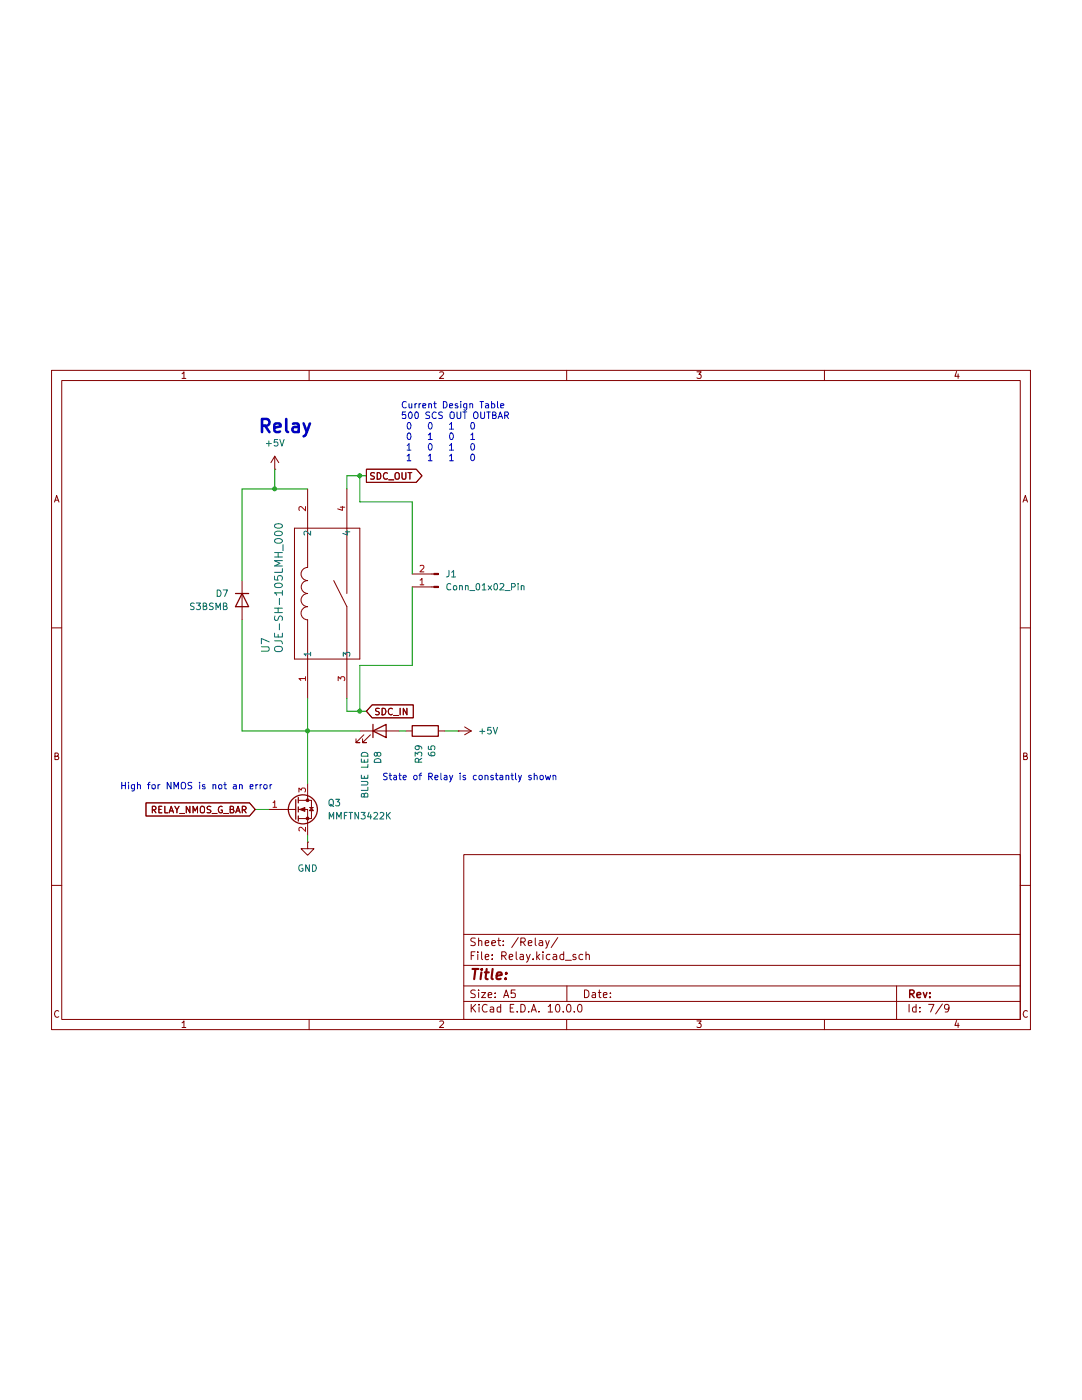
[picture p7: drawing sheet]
(kicad_sch
 (version 20260306)
 (generator "eeschema")
 (generator_version "10.0")
 (paper "A5")
 (lib_symbols
  (symbol "Connector:Conn_01x02_Pin"
   (pin_names
    (offset 1.016) (hide yes)) (exclude_from_sim no) (in_bom yes) (on_board yes)
   (in_pos_files yes)
   (duplicate_pin_numbers_are_jumpers no)
   (property "Reference" "J" (at 0 2.54 0) (show_name no) (do_not_autoplace no) (effects (font (size 1.27 1.27))))
   (property "Value" "Conn_01x02_Pin" (at 0 -5.08 0) (show_name no) (do_not_autoplace no) (effects (font (size 1.27 1.27))))
   (property "Footprint" "" (at 0 0 0) (show_name no) (do_not_autoplace no) (hide yes) (effects (font (size 1.27 1.27))))
   (property "Datasheet" "" (at 0 0 0) (show_name no) (do_not_autoplace no) (hide yes) (effects (font (size 1.27 1.27))))
   (property "Description" "Generic connector, single row, 01x02, script generated" (at 0 0 0) (show_name no) (do_not_autoplace no) (hide yes) (effects (font (size 1.27 1.27))))
   (property "ki_locked" "" (at 0 0 0) (show_name no) (do_not_autoplace no) (effects (font (size 1.27 1.27))))
   (symbol "Conn_01x02_Pin_1_1"
    (rectangle (start 0.8636 0.127) (end 0 -0.127) (stroke (width 0.1524) (type default)) (fill (type outline)))
    (rectangle (start 0.8636 -2.413) (end 0 -2.667) (stroke (width 0.1524) (type default)) (fill (type outline)))
    (polyline (pts (xy 1.27 0) (xy 0.8636 0)) (stroke (width 0.1524) (type default)) (fill (type none)))
    (polyline (pts (xy 1.27 -2.54) (xy 0.8636 -2.54)) (stroke (width 0.1524) (type default)) (fill (type none)))
    (pin passive line (at 5.08 0 180) (length 3.81) (name "Pin_1" (effects (font (size 1.27 1.27)))) (number "1" (effects (font (size 1.27 1.27)))))
    (pin passive line (at 5.08 -2.54 180) (length 3.81) (name "Pin_2" (effects (font (size 1.27 1.27)))) (number "2" (effects (font (size 1.27 1.27))))))
   (embedded_fonts no))
  (symbol "Device:D"
   (pin_numbers (hide yes))
   (pin_names
    (offset 1.016) (hide yes)) (exclude_from_sim no) (in_bom yes) (on_board yes)
   (in_pos_files yes)
   (duplicate_pin_numbers_are_jumpers no)
   (property "Reference" "D" (at 0 2.54 0) (show_name no) (do_not_autoplace no) (effects (font (size 1.27 1.27))))
   (property "Value" "D" (at 0 -2.54 0) (show_name no) (do_not_autoplace no) (effects (font (size 1.27 1.27))))
   (property "Footprint" "" (at 0 0 0) (show_name no) (do_not_autoplace no) (hide yes) (effects (font (size 1.27 1.27))))
   (property "Datasheet" "" (at 0 0 0) (show_name no) (do_not_autoplace no) (hide yes) (effects (font (size 1.27 1.27))))
   (property "Description" "Diode" (at 0 0 0) (show_name no) (do_not_autoplace no) (hide yes) (effects (font (size 1.27 1.27))))
   (property "Sim.Device" "D" (at 0 0 0) (show_name no) (do_not_autoplace no) (hide yes) (effects (font (size 1.27 1.27))))
   (property "Sim.Pins" "1=K 2=A" (at 0 0 0) (show_name no) (do_not_autoplace no) (hide yes) (effects (font (size 1.27 1.27))))
   (symbol "D_0_1"
    (polyline (pts (xy -1.27 1.27) (xy -1.27 -1.27)) (stroke (width 0.254) (type default)) (fill (type none)))
    (polyline (pts (xy 1.27 1.27) (xy 1.27 -1.27) (xy -1.27 0) (xy 1.27 1.27)) (stroke (width 0.254) (type default)) (fill (type none)))
    (polyline (pts (xy 1.27 0) (xy -1.27 0)) (stroke (width 0) (type default)) (fill (type none))))
   (symbol "D_1_1"
    (pin passive line (at -3.81 0 0) (length 2.54) (name "K" (effects (font (size 1.27 1.27)))) (number "1" (effects (font (size 1.27 1.27)))))
    (pin passive line (at 3.81 0 180) (length 2.54) (name "A" (effects (font (size 1.27 1.27)))) (number "2" (effects (font (size 1.27 1.27))))))
   (embedded_fonts no))
  (symbol "Device:LED"
   (pin_numbers (hide yes))
   (pin_names
    (offset 1.016) (hide yes)) (exclude_from_sim no) (in_bom yes) (on_board yes)
   (in_pos_files yes)
   (duplicate_pin_numbers_are_jumpers no)
   (property "Reference" "D" (at 0 2.54 0) (show_name no) (do_not_autoplace no) (effects (font (size 1.27 1.27))))
   (property "Value" "LED" (at 0 -2.54 0) (show_name no) (do_not_autoplace no) (effects (font (size 1.27 1.27))))
   (property "Footprint" "" (at 0 0 0) (show_name no) (do_not_autoplace no) (hide yes) (effects (font (size 1.27 1.27))))
   (property "Datasheet" "" (at 0 0 0) (show_name no) (do_not_autoplace no) (hide yes) (effects (font (size 1.27 1.27))))
   (property "Description" "Light emitting diode" (at 0 0 0) (show_name no) (do_not_autoplace no) (hide yes) (effects (font (size 1.27 1.27))))
   (property "Sim.Pins" "1=K 2=A" (at 0 0 0) (show_name no) (do_not_autoplace no) (hide yes) (effects (font (size 1.27 1.27))))
   (symbol "LED_0_1"
    (polyline (pts (xy -3.048 -0.762) (xy -4.572 -2.286) (xy -3.81 -2.286) (xy -4.572 -2.286) (xy -4.572 -1.524)) (stroke (width 0) (type default)) (fill (type none)))
    (polyline (pts (xy -1.778 -0.762) (xy -3.302 -2.286) (xy -2.54 -2.286) (xy -3.302 -2.286) (xy -3.302 -1.524)) (stroke (width 0) (type default)) (fill (type none)))
    (polyline (pts (xy -1.27 0) (xy 1.27 0)) (stroke (width 0) (type default)) (fill (type none)))
    (polyline (pts (xy -1.27 -1.27) (xy -1.27 1.27)) (stroke (width 0.254) (type default)) (fill (type none)))
    (polyline (pts (xy 1.27 -1.27) (xy 1.27 1.27) (xy -1.27 0) (xy 1.27 -1.27)) (stroke (width 0.254) (type default)) (fill (type none))))
   (symbol "LED_1_1"
    (pin passive line (at -3.81 0 0) (length 2.54) (name "K" (effects (font (size 1.27 1.27)))) (number "1" (effects (font (size 1.27 1.27)))))
    (pin passive line (at 3.81 0 180) (length 2.54) (name "A" (effects (font (size 1.27 1.27)))) (number "2" (effects (font (size 1.27 1.27))))))
   (embedded_fonts no))
  (symbol "Device:R"
   (pin_numbers (hide yes))
   (pin_names
    (offset 0)) (exclude_from_sim no) (in_bom yes) (on_board yes)
   (in_pos_files yes)
   (duplicate_pin_numbers_are_jumpers no)
   (property "Reference" "R" (at 2.032 0 90) (show_name no) (do_not_autoplace no) (effects (font (size 1.27 1.27))))
   (property "Value" "R" (at 0 0 90) (show_name no) (do_not_autoplace no) (effects (font (size 1.27 1.27))))
   (property "Footprint" "" (at -1.778 0 90) (show_name no) (do_not_autoplace no) (hide yes) (effects (font (size 1.27 1.27))))
   (property "Datasheet" "" (at 0 0 0) (show_name no) (do_not_autoplace no) (hide yes) (effects (font (size 1.27 1.27))))
   (property "Description" "Resistor" (at 0 0 0) (show_name no) (do_not_autoplace no) (hide yes) (effects (font (size 1.27 1.27))))
   (symbol "R_0_1"
    (rectangle (start -1.016 -2.54) (end 1.016 2.54) (stroke (width 0.254) (type default)) (fill (type none))))
   (symbol "R_1_1"
    (pin passive line (at 0 3.81 270) (length 1.27) (name "" (effects (font (size 1.27 1.27)))) (number "1" (effects (font (size 1.27 1.27)))))
    (pin passive line (at 0 -3.81 90) (length 1.27) (name "" (effects (font (size 1.27 1.27)))) (number "2" (effects (font (size 1.27 1.27))))))
   (embedded_fonts no))
  (symbol "OJE-SH-105LMH,000:OJE-SH-105LMH_000"
   (pin_names
    (offset 0.254)) (exclude_from_sim no) (in_bom yes) (on_board yes)
   (in_pos_files yes)
   (duplicate_pin_numbers_are_jumpers no)
   (property "Reference" "U" (at 20.32 7.62 0) (show_name no) (do_not_autoplace no) (effects (font (size 1.524 1.524))))
   (property "Value" "OJE-SH-105LMH_000" (at 20.32 5.08 0) (show_name no) (do_not_autoplace no) (effects (font (size 1.524 1.524))))
   (property "Footprint" "OJE-SH-105LMH,000:RELAY4_OJE-SH-105LMH_000_TEC" (at 0 0 0) (show_name no) (do_not_autoplace no) (hide yes) (effects (font (size 1.27 1.27)
    (italic yes))))
   (property "Datasheet" "https://www.te.com/commerce/DocumentDelivery/DDEController?Action=srchrtrv&DocNm=108-79047&DocType=Specification+Or+Standard&DocLang=Japanese&PartCntxt=1461403-3&DocFormat=pdf" (at 0 0 0) (show_name no) (do_not_autoplace no) (hide yes) (effects (font (size 1.27 1.27)
    (italic yes))))
   (property "Description" "" (at 0 0 0) (show_name no) (do_not_autoplace no) (hide yes) (effects (font (size 1.27 1.27))))
   (symbol "OJE-SH-105LMH_000_0_1"
    (polyline (pts (xy 7.62 2.54) (xy 7.62 -10.16)) (stroke (width 0.127) (type default)) (fill (type none)))
    (polyline (pts (xy 7.62 0) (xy 15.24 0)) (stroke (width 0.127) (type default)) (fill (type none)))
    (polyline (pts (xy 7.62 -7.62) (xy 17.78 -7.62)) (stroke (width 0.127) (type default)) (fill (type none)))
    (polyline (pts (xy 7.62 -10.16) (xy 33.02 -10.16)) (stroke (width 0.127) (type default)) (fill (type none)))
    (arc (start 15.24 0) (mid 16.51 1.2645) (end 17.78 0) (stroke (width 0.127) (type default)) (fill (type none)))
    (polyline (pts (xy 17.78 -7.62) (xy 22.86 -5.08)) (stroke (width 0.127) (type default)) (fill (type none)))
    (arc (start 17.78 0) (mid 19.05 1.2645) (end 20.32 0) (stroke (width 0.127) (type default)) (fill (type none)))
    (polyline (pts (xy 20.32 -7.62) (xy 33.02 -7.62)) (stroke (width 0.127) (type default)) (fill (type none)))
    (arc (start 20.32 0) (mid 21.59 1.2645) (end 22.86 0) (stroke (width 0.127) (type default)) (fill (type none)))
    (arc (start 22.86 0) (mid 24.13 1.2645) (end 25.4 0) (stroke (width 0.127) (type default)) (fill (type none)))
    (polyline (pts (xy 25.4 0) (xy 33.02 0)) (stroke (width 0.127) (type default)) (fill (type none)))
    (polyline (pts (xy 33.02 2.54) (xy 7.62 2.54)) (stroke (width 0.127) (type default)) (fill (type none)))
    (polyline (pts (xy 33.02 -10.16) (xy 33.02 2.54)) (stroke (width 0.127) (type default)) (fill (type none))))
   (symbol "OJE-SH-105LMH_000_1_1"
    (pin input line (at 0 0 0) (length 7.62) (name "1" (effects (font (size 1.27 1.27)))) (number "1" (effects (font (size 1.27 1.27)))))
    (pin input line (at 40.64 0 180) (length 7.62) (name "2" (effects (font (size 1.27 1.27)))) (number "2" (effects (font (size 1.27 1.27)))))
    (pin input line (at 0 -7.62 0) (length 7.62) (name "3" (effects (font (size 1.27 1.27)))) (number "3" (effects (font (size 1.27 1.27)))))
    (pin input line (at 40.64 -7.62 180) (length 7.62) (name "4" (effects (font (size 1.27 1.27)))) (number "4" (effects (font (size 1.27 1.27))))))
   (embedded_fonts no))
  (symbol "Transistor_FET:Q_NMOS_GSD"
   (pin_names
    (offset 0) (hide yes)) (exclude_from_sim no) (in_bom yes) (on_board yes)
   (in_pos_files yes)
   (duplicate_pin_numbers_are_jumpers no)
   (property "Reference" "Q" (at 5.08 1.905 0) (show_name no) (do_not_autoplace no) (effects (font (size 1.27 1.27)) (justify left)))
   (property "Value" "Q_NMOS_GSD" (at 5.08 0 0) (show_name no) (do_not_autoplace no) (effects (font (size 1.27 1.27)) (justify left)))
   (property "Footprint" "" (at 5.08 2.54 0) (show_name no) (do_not_autoplace no) (hide yes) (effects (font (size 1.27 1.27))))
   (property "Datasheet" "" (at 0 0 0) (show_name no) (do_not_autoplace no) (hide yes) (effects (font (size 1.27 1.27))))
   (property "Description" "N-MOSFET transistor, gate/source/drain" (at 0 0 0) (show_name no) (do_not_autoplace no) (hide yes) (effects (font (size 1.27 1.27))))
   (symbol "Q_NMOS_GSD_0_1"
    (polyline (pts (xy 0.254 1.905) (xy 0.254 -1.905)) (stroke (width 0.254) (type default)) (fill (type none)))
    (polyline (pts (xy 0.254 0) (xy -2.54 0)) (stroke (width 0) (type default)) (fill (type none)))
    (polyline (pts (xy 0.762 2.286) (xy 0.762 1.27)) (stroke (width 0.254) (type default)) (fill (type none)))
    (polyline (pts (xy 0.762 0.508) (xy 0.762 -0.508)) (stroke (width 0.254) (type default)) (fill (type none)))
    (polyline (pts (xy 0.762 -1.27) (xy 0.762 -2.286)) (stroke (width 0.254) (type default)) (fill (type none)))
    (polyline (pts (xy 0.762 -1.778) (xy 3.302 -1.778) (xy 3.302 1.778) (xy 0.762 1.778)) (stroke (width 0) (type default)) (fill (type none)))
    (polyline (pts (xy 1.016 0) (xy 2.032 0.381) (xy 2.032 -0.381) (xy 1.016 0)) (stroke (width 0) (type default)) (fill (type outline)))
    (circle (center 1.651 0) (radius 2.794) (stroke (width 0.254) (type default)) (fill (type none)))
    (polyline (pts (xy 2.54 2.54) (xy 2.54 1.778)) (stroke (width 0) (type default)) (fill (type none)))
    (circle (center 2.54 1.778) (radius 0.254) (stroke (width 0) (type default)) (fill (type outline)))
    (circle (center 2.54 -1.778) (radius 0.254) (stroke (width 0) (type default)) (fill (type outline)))
    (polyline (pts (xy 2.54 -2.54) (xy 2.54 0) (xy 0.762 0)) (stroke (width 0) (type default)) (fill (type none)))
    (polyline (pts (xy 2.921 0.381) (xy 3.683 0.381)) (stroke (width 0) (type default)) (fill (type none)))
    (polyline (pts (xy 3.302 0.381) (xy 2.921 -0.254) (xy 3.683 -0.254) (xy 3.302 0.381)) (stroke (width 0) (type default)) (fill (type none))))
   (symbol "Q_NMOS_GSD_1_1"
    (pin input line (at -5.08 0 0) (length 2.54) (name "G" (effects (font (size 1.27 1.27)))) (number "1" (effects (font (size 1.27 1.27)))))
    (pin passive line (at 2.54 -5.08 90) (length 2.54) (name "S" (effects (font (size 1.27 1.27)))) (number "2" (effects (font (size 1.27 1.27)))))
    (pin passive line (at 2.54 5.08 270) (length 2.54) (name "D" (effects (font (size 1.27 1.27)))) (number "3" (effects (font (size 1.27 1.27))))))
   (embedded_fonts no))
  (symbol "power:+5V"
   (power global)
   (pin_numbers (hide yes))
   (pin_names
    (offset 0) (hide yes)) (exclude_from_sim no) (in_bom yes) (on_board yes)
   (in_pos_files yes)
   (duplicate_pin_numbers_are_jumpers no)
   (property "Reference" "#PWR" (at 0 -3.81 0) (show_name no) (do_not_autoplace no) (hide yes) (effects (font (size 1.27 1.27))))
   (property "Value" "+5V" (at 0 3.556 0) (show_name no) (do_not_autoplace no) (effects (font (size 1.27 1.27))))
   (property "Footprint" "" (at 0 0 0) (show_name no) (do_not_autoplace no) (hide yes) (effects (font (size 1.27 1.27))))
   (property "Datasheet" "" (at 0 0 0) (show_name no) (do_not_autoplace no) (hide yes) (effects (font (size 1.27 1.27))))
   (property "Description" "Power symbol creates a global label with name \"+5V\"" (at 0 0 0) (show_name no) (do_not_autoplace no) (hide yes) (effects (font (size 1.27 1.27))))
   (symbol "+5V_0_1"
    (polyline (pts (xy -0.762 1.27) (xy 0 2.54)) (stroke (width 0) (type default)) (fill (type none)))
    (polyline (pts (xy 0 2.54) (xy 0.762 1.27)) (stroke (width 0) (type default)) (fill (type none)))
    (polyline (pts (xy 0 0) (xy 0 2.54)) (stroke (width 0) (type default)) (fill (type none))))
   (symbol "+5V_1_1"
    (pin power_in line (at 0 0 90) (length 0) (name "" (effects (font (size 1.27 1.27)))) (number "1" (effects (font (size 1.27 1.27))))))
   (embedded_fonts no))
  (symbol "power:GND"
   (power global)
   (pin_numbers (hide yes))
   (pin_names
    (offset 0) (hide yes)) (exclude_from_sim no) (in_bom yes) (on_board yes)
   (in_pos_files yes)
   (duplicate_pin_numbers_are_jumpers no)
   (property "Reference" "#PWR" (at 0 -6.35 0) (show_name no) (do_not_autoplace no) (hide yes) (effects (font (size 1.27 1.27))))
   (property "Value" "GND" (at 0 -3.81 0) (show_name no) (do_not_autoplace no) (effects (font (size 1.27 1.27))))
   (property "Footprint" "" (at 0 0 0) (show_name no) (do_not_autoplace no) (hide yes) (effects (font (size 1.27 1.27))))
   (property "Datasheet" "" (at 0 0 0) (show_name no) (do_not_autoplace no) (hide yes) (effects (font (size 1.27 1.27))))
   (property "Description" "Power symbol creates a global label with name \"GND\" , ground" (at 0 0 0) (show_name no) (do_not_autoplace no) (hide yes) (effects (font (size 1.27 1.27))))
   (symbol "GND_0_1"
    (polyline (pts (xy 0 0) (xy 0 -1.27) (xy 1.27 -1.27) (xy 0 -2.54) (xy -1.27 -1.27) (xy 0 -1.27)) (stroke (width 0) (type default)) (fill (type none))))
   (symbol "GND_1_1"
    (pin power_in line (at 0 0 270) (length 0) (name "" (effects (font (size 1.27 1.27)))) (number "1" (effects (font (size 1.27 1.27))))))
   (embedded_fonts no)))
 (text "State of Relay is constantly shown"
  (exclude_from_sim no)
  (at 91.186 89.154 0)
  (effects (font (size 1.27 1.27))))
 (text "Current Design Table\n500 SCS OUT OUTBAR\n 0   0   1   0 \n 0   1   0   1 \n 1   0   1   0 \n 1   1   1   0"
  (exclude_from_sim no)
  (at 77.724 22.098 0)
  (effects (font (size 1.27 1.27)) (justify left)))
 (text "Relay"
  (exclude_from_sim no)
  (at 55.372 21.082 0)
  (effects (font (size 2.54 2.54) (thickness 0.508)
    (bold yes))))
 (text "High for NMOS is not an error"
  (exclude_from_sim no)
  (at 38.1 90.932 0)
  (effects (font (size 1.27 1.27))))
 (junction
  (at 53.34 33.02)
  (diameter 0)
  (color 0 0 0 0))
 (junction
  (at 69.85 30.48)
  (diameter 0)
  (color 0 0 0 0))
 (junction
  (at 59.69 80.01)
  (diameter 0)
  (color 0 0 0 0))
 (junction
  (at 69.85 76.2)
  (diameter 0)
  (color 0 0 0 0))
 (wire
  (pts (xy 67.31 30.48) (xy 67.31 33.02))
  (stroke (width 0) (type default)))
 (wire
  (pts (xy 80.01 52.07) (xy 80.01 67.31))
  (stroke (width 0) (type default)))
 (wire
  (pts (xy 67.31 76.2) (xy 67.31 73.66))
  (stroke (width 0) (type default)))
 (wire
  (pts (xy 69.85 30.48) (xy 69.85 35.56))
  (stroke (width 0) (type default)))
 (wire
  (pts (xy 69.85 67.31) (xy 69.85 76.2))
  (stroke (width 0) (type default)))
 (wire
  (pts (xy 46.99 58.42) (xy 46.99 80.01))
  (stroke (width 0) (type default)))
 (wire
  (pts (xy 49.53 95.25) (xy 52.07 95.25))
  (stroke (width 0) (type default)))
 (wire
  (pts (xy 59.69 100.33) (xy 59.69 101.6))
  (stroke (width 0) (type default)))
 (wire
  (pts (xy 80.01 35.56) (xy 80.01 49.53))
  (stroke (width 0) (type default)))
 (wire
  (pts (xy 59.69 73.66) (xy 59.69 80.01))
  (stroke (width 0) (type default)))
 (wire
  (pts (xy 59.69 80.01) (xy 59.69 90.17))
  (stroke (width 0) (type default)))
 (wire
  (pts (xy 71.12 76.2) (xy 69.85 76.2))
  (stroke (width 0) (type default)))
 (wire
  (pts (xy 69.85 35.56) (xy 80.01 35.56))
  (stroke (width 0) (type default)))
 (wire
  (pts (xy 80.01 67.31) (xy 69.85 67.31))
  (stroke (width 0) (type default)))
 (wire
  (pts (xy 71.12 30.48) (xy 69.85 30.48))
  (stroke (width 0) (type default)))
 (wire
  (pts (xy 78.74 80.01) (xy 77.47 80.01))
  (stroke (width 0) (type default)))
 (wire
  (pts (xy 69.85 76.2) (xy 67.31 76.2))
  (stroke (width 0) (type default)))
 (wire
  (pts (xy 53.34 33.02) (xy 59.69 33.02))
  (stroke (width 0) (type default)))
 (wire
  (pts (xy 46.99 33.02) (xy 46.99 50.8))
  (stroke (width 0) (type default)))
 (wire
  (pts (xy 59.69 80.01) (xy 69.85 80.01))
  (stroke (width 0) (type default)))
 (wire
  (pts (xy 46.99 80.01) (xy 59.69 80.01))
  (stroke (width 0) (type default)))
 (wire
  (pts (xy 53.34 29.21) (xy 53.34 33.02))
  (stroke (width 0) (type default)))
 (wire
  (pts (xy 69.85 30.48) (xy 67.31 30.48))
  (stroke (width 0) (type default)))
 (wire
  (pts (xy 88.9 80.01) (xy 86.36 80.01))
  (stroke (width 0) (type default)))
 (wire
  (pts (xy 46.99 33.02) (xy 53.34 33.02))
  (stroke (width 0) (type default)))
 (global_label "SDC_IN"
  (shape input)
  (at 71.12 76.2 0)
  (fields_autoplaced yes)
  (effects (font (size 1.27 1.27)) (justify left))
  (property "Intersheetrefs" "${INTERSHEET_REFS}" (at 80.7576 76.2 0) (hide yes) (show_name no) (do_not_autoplace no) (effects (font (size 1.27 1.27)) (justify left))))
 (global_label "RELAY_NMOS_G_BAR"
  (shape input)
  (at 49.53 95.25 180)
  (fields_autoplaced yes)
  (effects (font (size 1.27 1.27)) (justify right))
  (property "Intersheetrefs" "${INTERSHEET_REFS}" (at 27.7972 95.25 0) (hide yes) (show_name no) (do_not_autoplace no) (effects (font (size 1.27 1.27)) (justify right))))
 (global_label "SDC_OUT"
  (shape output)
  (at 71.12 30.48 0)
  (fields_autoplaced yes)
  (effects (font (size 1.27 1.27)) (justify left))
  (property "Intersheetrefs" "${INTERSHEET_REFS}" (at 82.4509 30.48 0) (hide yes) (show_name no) (do_not_autoplace no) (effects (font (size 1.27 1.27)) (justify left))))
 (symbol
  (lib_id "Transistor_FET:Q_NMOS_GSD")
  (at 57.15 95.25 0)
  (unit 1)
  (body_style 1)
  (exclude_from_sim no)
  (in_bom yes)
  (on_board yes)
  (in_pos_files yes)
  (dnp no)
  (fields_autoplaced yes)
  (property "Reference" "Q3" (at 63.5 93.9799 0) (show_name no) (do_not_autoplace no) (effects (font (size 1.27 1.27)) (justify left)))
  (property "Value" "MMFTN3422K" (at 63.5 96.5199 0) (show_name no) (do_not_autoplace no) (effects (font (size 1.27 1.27)) (justify left)))
  (property "Footprint" "Package_TO_SOT_SMD:SOT-23" (at 62.23 92.71 0) (hide yes) (show_name no) (do_not_autoplace no) (effects (font (size 1.27 1.27))))
  (property "Datasheet" "" (at 57.15 95.25 0) (hide yes) (show_name no) (do_not_autoplace no) (effects (font (size 1.27 1.27))))
  (property "Description" "N-MOSFET transistor, gate/source/drain" (at 57.15 95.25 0) (hide yes) (show_name no) (do_not_autoplace no) (effects (font (size 1.27 1.27))))
  (property "Sim.Type" "" (at 57.15 95.25 0) (hide yes) (show_name no) (do_not_autoplace no) (effects (font (size 1.27 1.27))))
  (pin "1")
  (pin "3")
  (pin "2"))
 (symbol
  (lib_id "Device:D")
  (at 46.99 54.61 90)
  (mirror x)
  (unit 1)
  (body_style 1)
  (exclude_from_sim no)
  (in_bom yes)
  (on_board yes)
  (in_pos_files yes)
  (dnp no)
  (property "Reference" "D7" (at 44.45 53.3399 90) (show_name no) (do_not_autoplace no) (effects (font (size 1.27 1.27)) (justify left)))
  (property "Value" "S3BSMB" (at 44.45 55.8799 90) (show_name no) (do_not_autoplace no) (effects (font (size 1.27 1.27)) (justify left)))
  (property "Footprint" "S3BSMB:P26_DO-214AA_SMB" (at 46.99 54.61 0) (hide yes) (show_name no) (do_not_autoplace no) (effects (font (size 1.27 1.27))))
  (property "Datasheet" "" (at 46.99 54.61 0) (hide yes) (show_name no) (do_not_autoplace no) (effects (font (size 1.27 1.27))))
  (property "Description" "Diode" (at 46.99 54.61 0) (hide yes) (show_name no) (do_not_autoplace no) (effects (font (size 1.27 1.27))))
  (property "Sim.Device" "D" (at 46.99 54.61 0) (hide yes) (show_name no) (do_not_autoplace no) (effects (font (size 1.27 1.27))))
  (property "Sim.Pins" "1=K 2=A" (at 46.99 54.61 0) (hide yes) (show_name no) (do_not_autoplace no) (effects (font (size 1.27 1.27))))
  (property "Sim.Type" "" (at 46.99 54.61 90) (hide yes) (show_name no) (do_not_autoplace no) (effects (font (size 1.27 1.27))))
  (pin "2")
  (pin "1"))
 (symbol
  (lib_id "Connector:Conn_01x02_Pin")
  (at 85.09 52.07 180)
  (unit 1)
  (body_style 1)
  (exclude_from_sim no)
  (in_bom yes)
  (on_board yes)
  (in_pos_files yes)
  (dnp no)
  (fields_autoplaced yes)
  (property "Reference" "J1" (at 86.36 49.5299 0) (show_name no) (do_not_autoplace no) (effects (font (size 1.27 1.27)) (justify right)))
  (property "Value" "Conn_01x02_Pin" (at 86.36 52.0699 0) (show_name no) (do_not_autoplace no) (effects (font (size 1.27 1.27)) (justify right)))
  (property "Footprint" "Connector_PinHeader_2.54mm:PinHeader_1x02_P2.54mm_Vertical" (at 85.09 52.07 0) (hide yes) (show_name no) (do_not_autoplace no) (effects (font (size 1.27 1.27))))
  (property "Datasheet" "" (at 85.09 52.07 0) (hide yes) (show_name no) (do_not_autoplace no) (effects (font (size 1.27 1.27))))
  (property "Description" "Generic connector, single row, 01x02, script generated" (at 85.09 52.07 0) (hide yes) (show_name no) (do_not_autoplace no) (effects (font (size 1.27 1.27))))
  (property "Sim.Type" "" (at 85.09 52.07 0) (hide yes) (show_name no) (do_not_autoplace no) (effects (font (size 1.27 1.27))))
  (pin "2")
  (pin "1"))
 (symbol
  (lib_id "Device:R")
  (at 82.55 80.01 270)
  (mirror x)
  (unit 1)
  (body_style 1)
  (exclude_from_sim no)
  (in_bom yes)
  (on_board yes)
  (in_pos_files yes)
  (dnp no)
  (property "Reference" "R39" (at 81.2799 82.55 0) (show_name no) (do_not_autoplace no) (effects (font (size 1.27 1.27)) (justify right)))
  (property "Value" "65" (at 83.8199 82.55 0) (show_name no) (do_not_autoplace no) (effects (font (size 1.27 1.27)) (justify right)))
  (property "Footprint" "Resistor_SMD:R_0805_2012Metric_Pad1.20x1.40mm_HandSolder" (at 82.55 81.788 90) (hide yes) (show_name no) (do_not_autoplace no) (effects (font (size 1.27 1.27))))
  (property "Datasheet" "" (at 82.55 80.01 0) (hide yes) (show_name no) (do_not_autoplace no) (effects (font (size 1.27 1.27))))
  (property "Description" "Resistor" (at 82.55 80.01 0) (hide yes) (show_name no) (do_not_autoplace no) (effects (font (size 1.27 1.27))))
  (property "Sim.Type" "" (at 82.55 80.01 0) (hide yes) (show_name no) (do_not_autoplace no) (effects (font (size 1.27 1.27))))
  (pin "2")
  (pin "1"))
 (symbol
  (lib_id "power:+5V")
  (at 53.34 29.21 0)
  (unit 1)
  (body_style 1)
  (exclude_from_sim no)
  (in_bom yes)
  (on_board yes)
  (in_pos_files yes)
  (dnp no)
  (fields_autoplaced yes)
  (property "Reference" "#PWR068" (at 53.34 33.02 0) (hide yes) (show_name no) (do_not_autoplace no) (effects (font (size 1.27 1.27))))
  (property "Value" "+5V" (at 53.34 24.13 0) (show_name no) (do_not_autoplace no) (effects (font (size 1.27 1.27))))
  (property "Footprint" "" (at 53.34 29.21 0) (hide yes) (show_name no) (do_not_autoplace no) (effects (font (size 1.27 1.27))))
  (property "Datasheet" "" (at 53.34 29.21 0) (hide yes) (show_name no) (do_not_autoplace no) (effects (font (size 1.27 1.27))))
  (property "Description" "Power symbol creates a global label with name \"+5V\"" (at 53.34 29.21 0) (hide yes) (show_name no) (do_not_autoplace no) (effects (font (size 1.27 1.27))))
  (pin "1"))
 (symbol
  (lib_id "Device:LED")
  (at 73.66 80.01 0)
  (unit 1)
  (body_style 1)
  (exclude_from_sim no)
  (in_bom yes)
  (on_board yes)
  (in_pos_files yes)
  (dnp no)
  (property "Reference" "D8" (at 73.3426 83.82 90) (show_name no) (do_not_autoplace no) (effects (font (size 1.27 1.27)) (justify right)))
  (property "Value" "BLUE LED" (at 70.8026 83.82 90) (show_name no) (do_not_autoplace no) (effects (font (size 1.27 1.27)) (justify right)))
  (property "Footprint" "LED_SMD:LED_0805_2012Metric_Pad1.15x1.40mm_HandSolder" (at 73.66 80.01 0) (hide yes) (show_name no) (do_not_autoplace no) (effects (font (size 1.27 1.27))))
  (property "Datasheet" "" (at 73.66 80.01 0) (hide yes) (show_name no) (do_not_autoplace no) (effects (font (size 1.27 1.27))))
  (property "Description" "Light emitting diode" (at 73.66 80.01 0) (hide yes) (show_name no) (do_not_autoplace no) (effects (font (size 1.27 1.27))))
  (property "Sim.Pins" "1=K 2=A" (at 73.66 80.01 0) (hide yes) (show_name no) (do_not_autoplace no) (effects (font (size 1.27 1.27))))
  (property "Sim.Type" "" (at 73.66 80.01 90) (hide yes) (show_name no) (do_not_autoplace no) (effects (font (size 1.27 1.27))))
  (pin "1")
  (pin "2"))
 (symbol
  (lib_id "power:+5V")
  (at 88.9 80.01 270)
  (unit 1)
  (body_style 1)
  (exclude_from_sim no)
  (in_bom yes)
  (on_board yes)
  (in_pos_files yes)
  (dnp no)
  (fields_autoplaced yes)
  (property "Reference" "#PWR070" (at 85.09 80.01 0) (hide yes) (show_name no) (do_not_autoplace no) (effects (font (size 1.27 1.27))))
  (property "Value" "+5V" (at 92.71 80.0099 90) (show_name no) (do_not_autoplace no) (effects (font (size 1.27 1.27)) (justify left)))
  (property "Footprint" "" (at 88.9 80.01 0) (hide yes) (show_name no) (do_not_autoplace no) (effects (font (size 1.27 1.27))))
  (property "Datasheet" "" (at 88.9 80.01 0) (hide yes) (show_name no) (do_not_autoplace no) (effects (font (size 1.27 1.27))))
  (property "Description" "Power symbol creates a global label with name \"+5V\"" (at 88.9 80.01 0) (hide yes) (show_name no) (do_not_autoplace no) (effects (font (size 1.27 1.27))))
  (pin "1"))
 (symbol
  (lib_id "OJE-SH-105LMH,000:OJE-SH-105LMH_000")
  (at 59.69 73.66 90)
  (unit 1)
  (body_style 1)
  (exclude_from_sim no)
  (in_bom yes)
  (on_board yes)
  (in_pos_files yes)
  (dnp no)
  (property "Reference" "U7" (at 51.562 65.024 0) (show_name no) (do_not_autoplace no) (effects (font (size 1.524 1.524)) (justify left)))
  (property "Value" "OJE-SH-105LMH_000" (at 54.102 65.024 0) (show_name no) (do_not_autoplace no) (effects (font (size 1.524 1.524)) (justify left)))
  (property "Footprint" "OJE-SH-105LMH,000:RELAY4_OJE-SH-105LMH_000_TEC" (at 59.69 73.66 0) (hide yes) (show_name no) (do_not_autoplace no) (effects (font (size 1.27 1.27)
    (italic yes))))
  (property "Datasheet" "https://www.te.com/commerce/DocumentDelivery/DDEController?Action=srchrtrv&DocNm=108-79047&DocType=Specification+Or+Standard&DocLang=Japanese&PartCntxt=1461403-3&DocFormat=pdf" (at 59.69 73.66 0) (hide yes) (show_name no) (do_not_autoplace no) (effects (font (size 1.27 1.27)
    (italic yes))))
  (property "Description" "" (at 59.69 73.66 0) (hide yes) (show_name no) (do_not_autoplace no) (effects (font (size 1.27 1.27))))
  (property "Sim.Type" "" (at 59.69 73.66 0) (hide yes) (show_name no) (do_not_autoplace no) (effects (font (size 1.27 1.27))))
  (pin "4")
  (pin "1")
  (pin "3")
  (pin "2"))
 (symbol
  (lib_id "power:GND")
  (at 59.69 101.6 0)
  (unit 1)
  (body_style 1)
  (exclude_from_sim no)
  (in_bom yes)
  (on_board yes)
  (in_pos_files yes)
  (dnp no)
  (fields_autoplaced yes)
  (property "Reference" "#PWR069" (at 59.69 107.95 0) (hide yes) (show_name no) (do_not_autoplace no) (effects (font (size 1.27 1.27))))
  (property "Value" "GND" (at 59.69 106.68 0) (show_name no) (do_not_autoplace no) (effects (font (size 1.27 1.27))))
  (property "Footprint" "" (at 59.69 101.6 0) (hide yes) (show_name no) (do_not_autoplace no) (effects (font (size 1.27 1.27))))
  (property "Datasheet" "" (at 59.69 101.6 0) (hide yes) (show_name no) (do_not_autoplace no) (effects (font (size 1.27 1.27))))
  (property "Description" "Power symbol creates a global label with name \"GND\" , ground" (at 59.69 101.6 0) (hide yes) (show_name no) (do_not_autoplace no) (effects (font (size 1.27 1.27))))
  (pin "1")))
